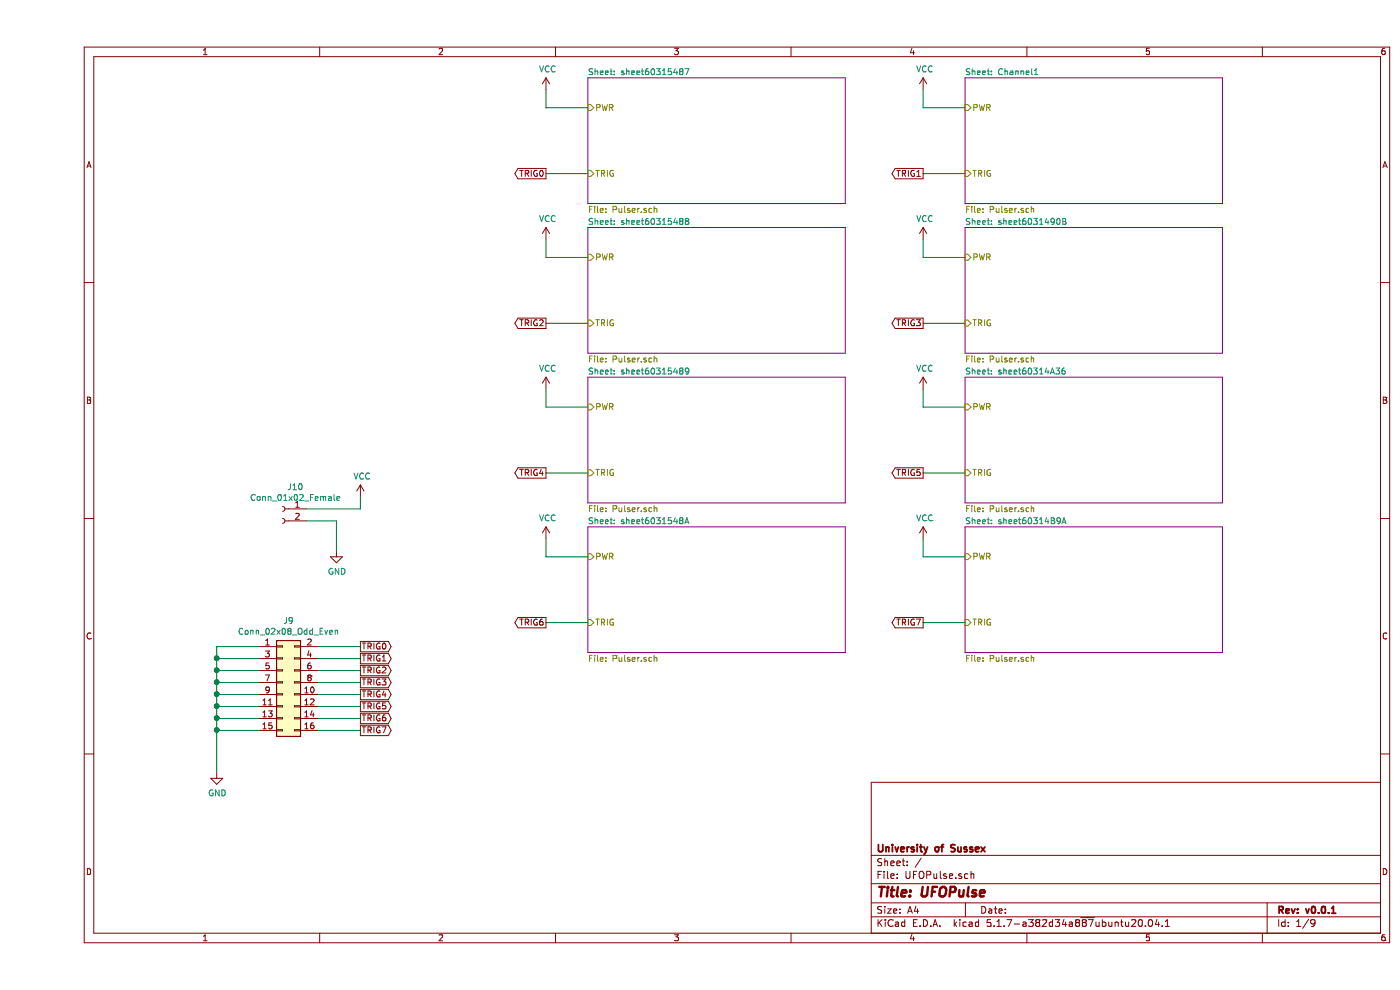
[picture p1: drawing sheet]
EESchema Schematic File Version 4
EELAYER 30 0
EELAYER END
$Descr A4 11693 8268
encoding utf-8
Sheet 1 9
Title "UFOPulse"
Date ""
Rev "v0.0.1"
Comp "University of Sussex"
Comment1 ""
Comment2 ""
Comment3 ""
Comment4 ""
$EndDescr
$Sheet
S 7750 650  2150 1050
U 60308B72
F0 "Channel1" 50
F1 "Pulser.sch" 50
F2 "PWR" I L 7750 900 50 
F3 "TRIG" I L 7750 1450 50 
$EndSheet
$Sheet
S 7750 1900 2150 1050
U 6031490F
F0 "sheet6031490B" 50
F1 "Pulser.sch" 50
F2 "PWR" I L 7750 2150 50 
F3 "TRIG" I L 7750 2700 50 
$EndSheet
$Sheet
S 7750 3150 2150 1050
U 60314A3A
F0 "sheet60314A36" 50
F1 "Pulser.sch" 50
F2 "PWR" I L 7750 3400 50 
F3 "TRIG" I L 7750 3950 50 
$EndSheet
$Sheet
S 7750 4400 2150 1050
U 60314B9E
F0 "sheet60314B9A" 50
F1 "Pulser.sch" 50
F2 "PWR" I L 7750 4650 50 
F3 "TRIG" I L 7750 5200 50 
$EndSheet
$Sheet
S 4600 650  2150 1050
U 6031548E
F0 "sheet60315487" 50
F1 "Pulser.sch" 50
F2 "PWR" I L 4600 900 50 
F3 "TRIG" I L 4600 1450 50 
$EndSheet
$Sheet
S 4600 1900 2150 1050
U 60315492
F0 "sheet60315488" 50
F1 "Pulser.sch" 50
F2 "PWR" I L 4600 2150 50 
F3 "TRIG" I L 4600 2700 50 
$EndSheet
$Sheet
S 4600 3150 2150 1050
U 60315496
F0 "sheet60315489" 50
F1 "Pulser.sch" 50
F2 "PWR" I L 4600 3400 50 
F3 "TRIG" I L 4600 3950 50 
$EndSheet
$Sheet
S 4600 4400 2150 1050
U 6031549A
F0 "sheet6031548A" 50
F1 "Pulser.sch" 50
F2 "PWR" I L 4600 4650 50 
F3 "TRIG" I L 4600 5200 50 
$EndSheet
$Comp
L Connector_Generic:Conn_02x08_Odd_Even J9
U 1 1
P 2050 5700
F 0 "J9" H 2100 6217 50  0000 C CNN
F 1 "Conn_02x08_Odd_Even" H 2100 6126 50  0000 C CNN
F 2 "Connector_PinHeader_1.27mm:PinHeader_2x08_P1.27mm_Vertical_SMD" H 2050 5700 50  0001 C CNN
F 3 "~" H 2050 5700 50  0001 C CNN
	1    2050 5700
	1    0    0    -1  
$EndComp
Wire Wire Line
	1500 5400 1500 5500
Wire Wire Line
	1500 5400 1850 5400
Wire Wire Line
	1850 5500 1500 5500
Connection ~ 1500 5500
Wire Wire Line
	1500 5500 1500 5600
Wire Wire Line
	1850 5600 1500 5600
Connection ~ 1500 5600
Wire Wire Line
	1500 5600 1500 5700
Wire Wire Line
	1850 5700 1500 5700
Connection ~ 1500 5700
Wire Wire Line
	1500 5700 1500 5800
Wire Wire Line
	1850 5800 1500 5800
Connection ~ 1500 5800
Wire Wire Line
	1500 5800 1500 5900
Wire Wire Line
	1850 5900 1500 5900
Connection ~ 1500 5900
Wire Wire Line
	1500 5900 1500 6000
Wire Wire Line
	1850 6000 1500 6000
Connection ~ 1500 6000
Wire Wire Line
	1500 6000 1500 6100
Wire Wire Line
	1850 6100 1500 6100
Connection ~ 1500 6100
Wire Wire Line
	1500 6100 1500 6450
$Comp
L power:GND #PWR0109
U 1 1
P 1500 6450
F 0 "#PWR0109" H 1500 6200 50  0001 C CNN
F 1 "GND" H 1505 6277 50  0000 C CNN
F 2 "" H 1500 6450 50  0001 C CNN
F 3 "" H 1500 6450 50  0001 C CNN
	1    1500 6450
	1    0    0    -1  
$EndComp
Wire Wire Line
	2350 5500 2700 5500
Text GLabel 2700 5500 2    50   Output ~ 0
TRIG1
Wire Wire Line
	2350 5600 2700 5600
Text GLabel 2700 5600 2    50   Output ~ 0
TRIG2
Wire Wire Line
	2350 5700 2700 5700
Text GLabel 2700 5700 2    50   Output ~ 0
TRIG3
Wire Wire Line
	2350 5800 2700 5800
Text GLabel 2700 5800 2    50   Output ~ 0
TRIG4
Wire Wire Line
	2350 5900 2700 5900
Text GLabel 2700 5900 2    50   Output ~ 0
TRIG5
Wire Wire Line
	2350 6000 2700 6000
Text GLabel 2700 6000 2    50   Output ~ 0
TRIG6
Wire Wire Line
	2350 6100 2700 6100
Text GLabel 2700 6100 2    50   Output ~ 0
TRIG7
Wire Wire Line
	2350 5400 2700 5400
Text GLabel 2700 5400 2    50   Output ~ 0
TRIG0
Wire Wire Line
	7750 1450 7400 1450
Text GLabel 7400 1450 0    50   Output ~ 0
TRIG1
Wire Wire Line
	4600 2700 4250 2700
Text GLabel 4250 2700 0    50   Output ~ 0
TRIG2
Wire Wire Line
	7750 2700 7400 2700
Text GLabel 7400 2700 0    50   Output ~ 0
TRIG3
Wire Wire Line
	4600 3950 4250 3950
Text GLabel 4250 3950 0    50   Output ~ 0
TRIG4
Wire Wire Line
	7750 3950 7400 3950
Text GLabel 7400 3950 0    50   Output ~ 0
TRIG5
Wire Wire Line
	4600 5200 4250 5200
Text GLabel 4250 5200 0    50   Output ~ 0
TRIG6
Wire Wire Line
	7750 5200 7400 5200
Text GLabel 7400 5200 0    50   Output ~ 0
TRIG7
Wire Wire Line
	4600 1450 4250 1450
Text GLabel 4250 1450 0    50   Output ~ 0
TRIG0
$Comp
L Connector:Conn_01x02_Female J10
U 1 1
P 2050 4250
F 0 "J10" H 1942 4435 50  0000 C CNN
F 1 "Conn_01x02_Female" H 1942 4344 50  0000 C CNN
F 2 "Connector_PinSocket_1.27mm:PinSocket_1x02_P1.27mm_Vertical" H 2050 4250 50  0001 C CNN
F 3 "~" H 2050 4250 50  0001 C CNN
	1    2050 4250
	-1   0    0    -1  
$EndComp
$Comp
L power:GND #PWR0110
U 1 1
P 2500 4600
F 0 "#PWR0110" H 2500 4350 50  0001 C CNN
F 1 "GND" H 2505 4427 50  0000 C CNN
F 2 "" H 2500 4600 50  0001 C CNN
F 3 "" H 2500 4600 50  0001 C CNN
	1    2500 4600
	1    0    0    -1  
$EndComp
Wire Wire Line
	2500 4600 2500 4350
Wire Wire Line
	2500 4350 2250 4350
Wire Wire Line
	2250 4250 2700 4250
$Comp
L power:VCC #PWR0111
U 1 1
P 2700 4150
F 0 "#PWR0111" H 2700 4000 50  0001 C CNN
F 1 "VCC" H 2715 4323 50  0000 C CNN
F 2 "" H 2700 4150 50  0001 C CNN
F 3 "" H 2700 4150 50  0001 C CNN
	1    2700 4150
	1    0    0    -1  
$EndComp
Wire Wire Line
	2700 4250 2700 4150
$Comp
L power:VCC #PWR0112
U 1 1
P 4250 750
F 0 "#PWR0112" H 4250 600 50  0001 C CNN
F 1 "VCC" H 4265 923 50  0000 C CNN
F 2 "" H 4250 750 50  0001 C CNN
F 3 "" H 4250 750 50  0001 C CNN
	1    4250 750 
	1    0    0    -1  
$EndComp
Wire Wire Line
	4600 900  4250 900 
Wire Wire Line
	4250 900  4250 750 
$Comp
L power:VCC #PWR0113
U 1 1
P 7400 750
F 0 "#PWR0113" H 7400 600 50  0001 C CNN
F 1 "VCC" H 7415 923 50  0000 C CNN
F 2 "" H 7400 750 50  0001 C CNN
F 3 "" H 7400 750 50  0001 C CNN
	1    7400 750 
	1    0    0    -1  
$EndComp
Wire Wire Line
	7750 900  7400 900 
Wire Wire Line
	7400 900  7400 750 
$Comp
L power:VCC #PWR0114
U 1 1
P 7400 2000
F 0 "#PWR0114" H 7400 1850 50  0001 C CNN
F 1 "VCC" H 7415 2173 50  0000 C CNN
F 2 "" H 7400 2000 50  0001 C CNN
F 3 "" H 7400 2000 50  0001 C CNN
	1    7400 2000
	1    0    0    -1  
$EndComp
Wire Wire Line
	7750 2150 7400 2150
Wire Wire Line
	7400 2150 7400 2000
$Comp
L power:VCC #PWR0115
U 1 1
P 4250 2000
F 0 "#PWR0115" H 4250 1850 50  0001 C CNN
F 1 "VCC" H 4265 2173 50  0000 C CNN
F 2 "" H 4250 2000 50  0001 C CNN
F 3 "" H 4250 2000 50  0001 C CNN
	1    4250 2000
	1    0    0    -1  
$EndComp
Wire Wire Line
	4600 2150 4250 2150
Wire Wire Line
	4250 2150 4250 2000
$Comp
L power:VCC #PWR0116
U 1 1
P 7400 3250
F 0 "#PWR0116" H 7400 3100 50  0001 C CNN
F 1 "VCC" H 7415 3423 50  0000 C CNN
F 2 "" H 7400 3250 50  0001 C CNN
F 3 "" H 7400 3250 50  0001 C CNN
	1    7400 3250
	1    0    0    -1  
$EndComp
Wire Wire Line
	7750 3400 7400 3400
Wire Wire Line
	7400 3400 7400 3250
$Comp
L power:VCC #PWR0117
U 1 1
P 4250 3250
F 0 "#PWR0117" H 4250 3100 50  0001 C CNN
F 1 "VCC" H 4265 3423 50  0000 C CNN
F 2 "" H 4250 3250 50  0001 C CNN
F 3 "" H 4250 3250 50  0001 C CNN
	1    4250 3250
	1    0    0    -1  
$EndComp
Wire Wire Line
	4600 3400 4250 3400
Wire Wire Line
	4250 3400 4250 3250
$Comp
L power:VCC #PWR0118
U 1 1
P 4250 4500
F 0 "#PWR0118" H 4250 4350 50  0001 C CNN
F 1 "VCC" H 4265 4673 50  0000 C CNN
F 2 "" H 4250 4500 50  0001 C CNN
F 3 "" H 4250 4500 50  0001 C CNN
	1    4250 4500
	1    0    0    -1  
$EndComp
Wire Wire Line
	4600 4650 4250 4650
Wire Wire Line
	4250 4650 4250 4500
$Comp
L power:VCC #PWR0119
U 1 1
P 7400 4500
F 0 "#PWR0119" H 7400 4350 50  0001 C CNN
F 1 "VCC" H 7415 4673 50  0000 C CNN
F 2 "" H 7400 4500 50  0001 C CNN
F 3 "" H 7400 4500 50  0001 C CNN
	1    7400 4500
	1    0    0    -1  
$EndComp
Wire Wire Line
	7750 4650 7400 4650
Wire Wire Line
	7400 4650 7400 4500
$EndSCHEMATC
